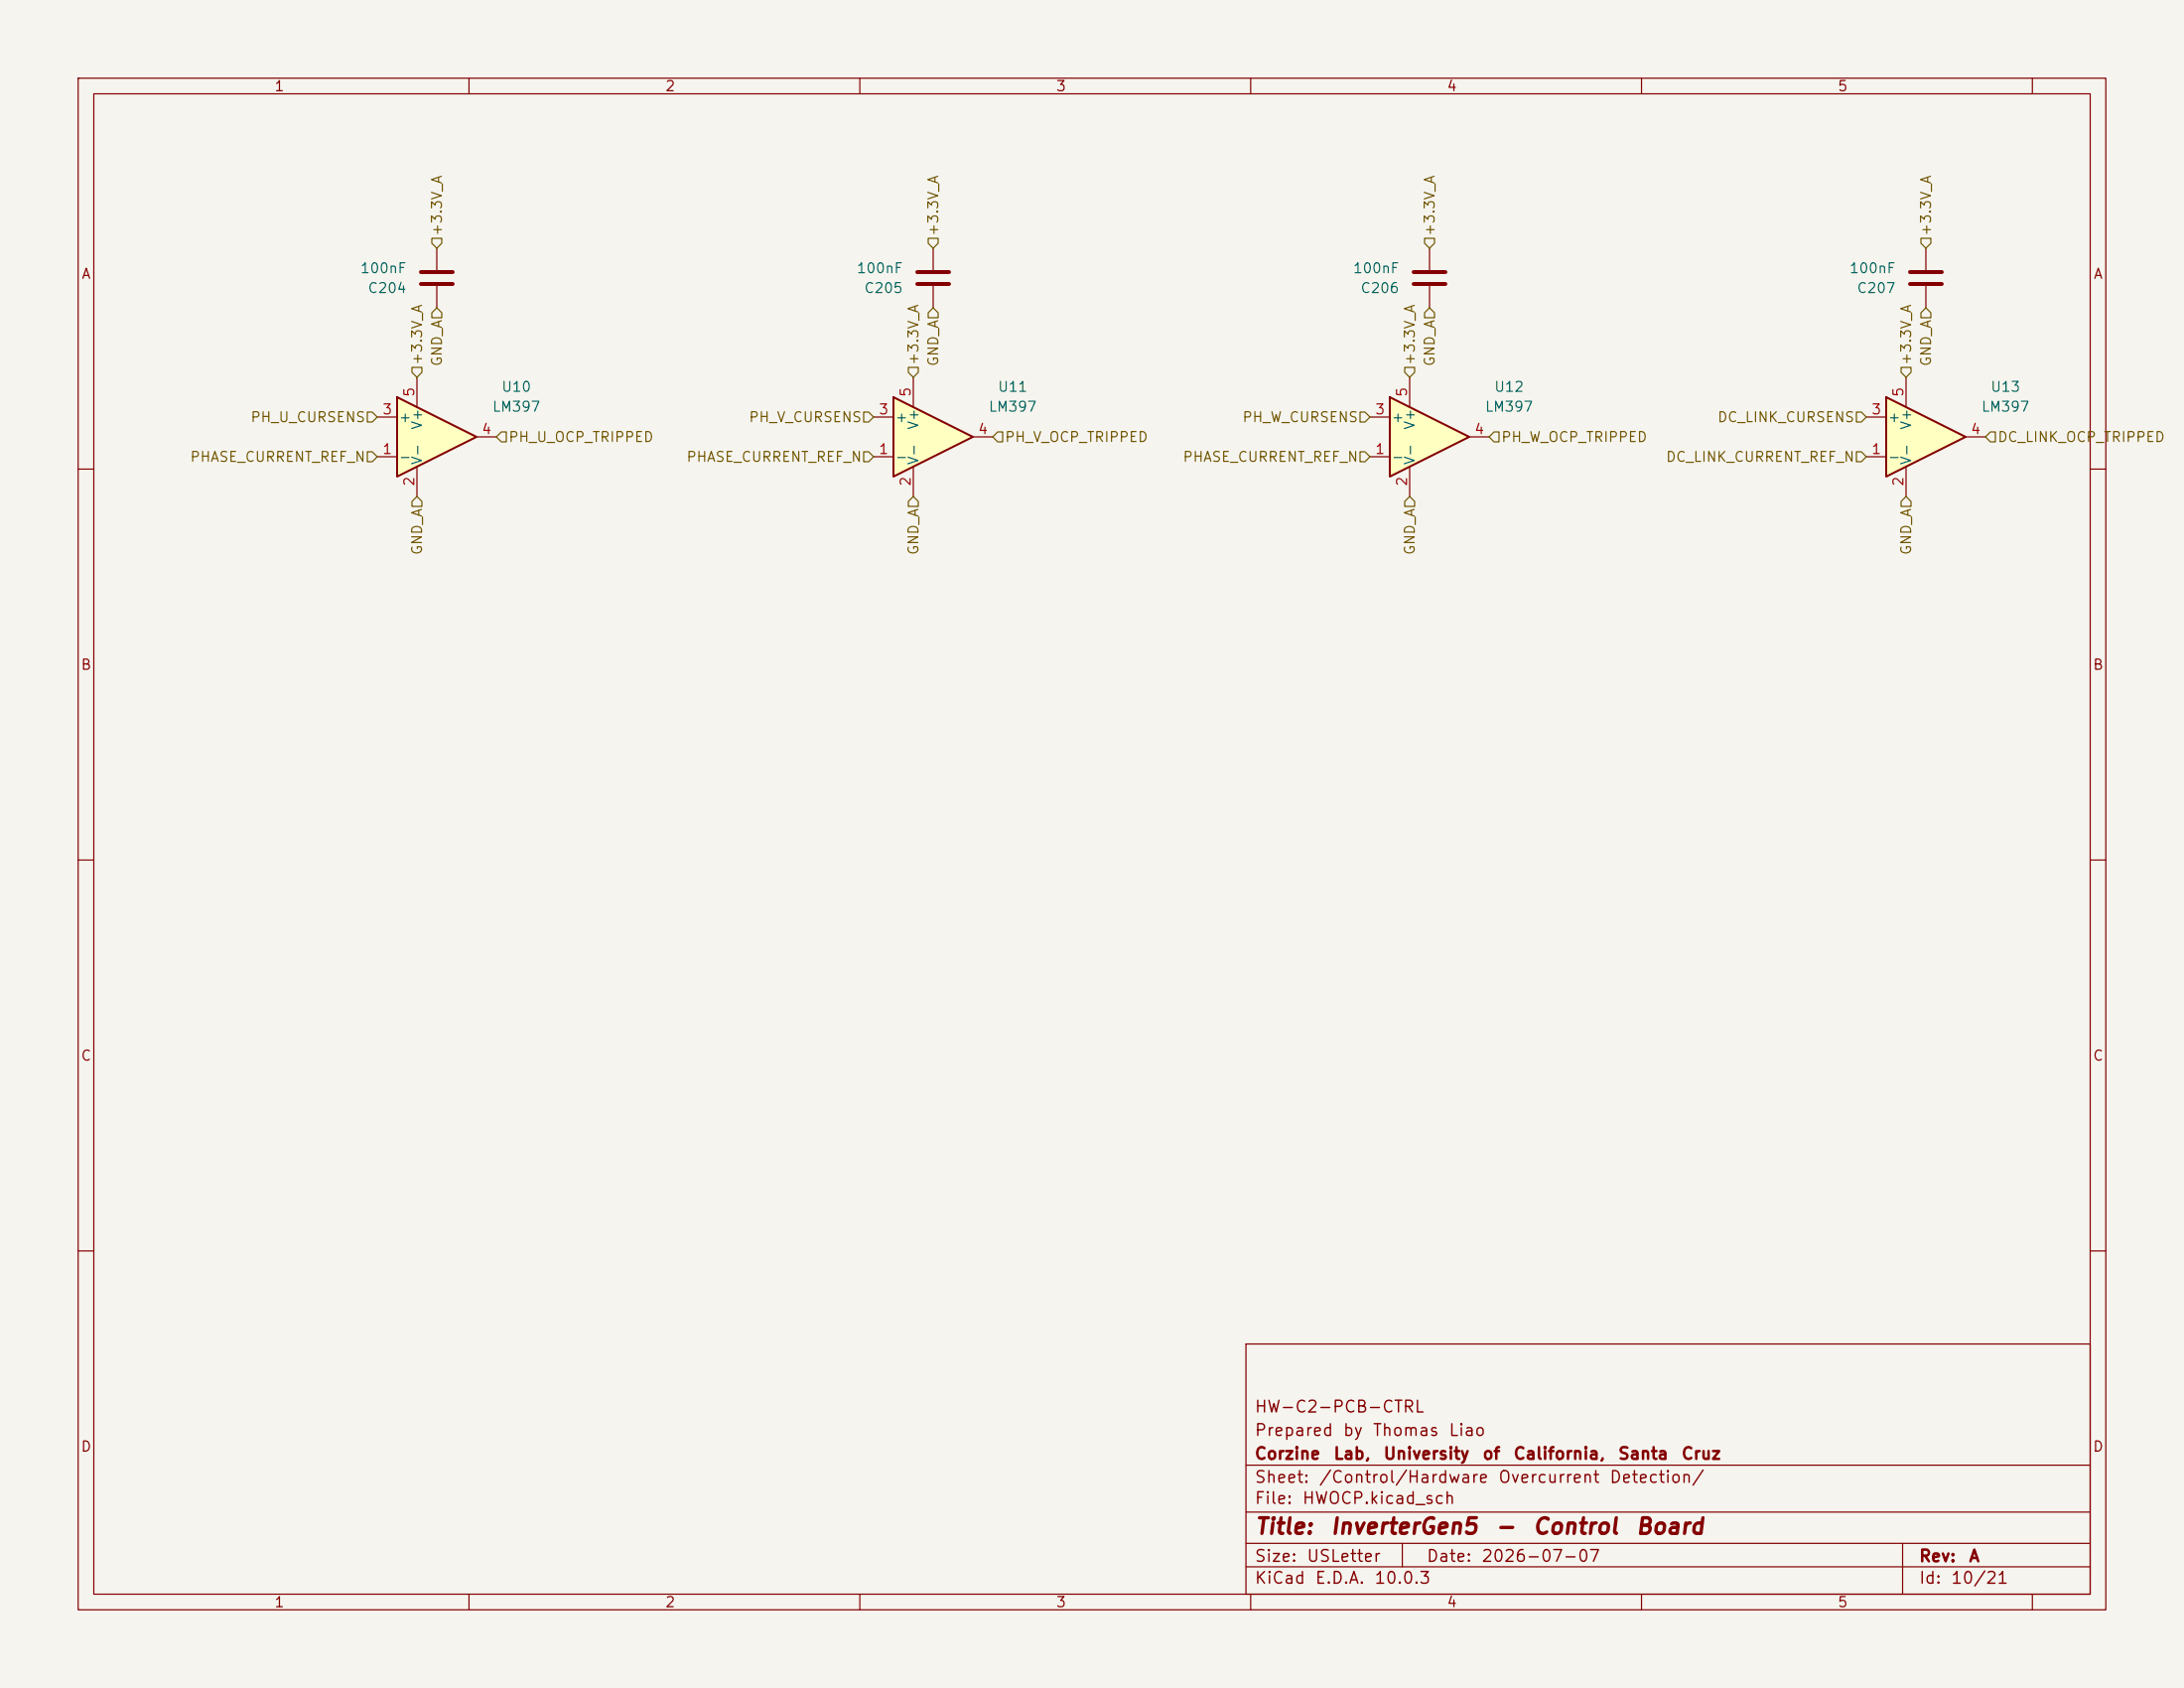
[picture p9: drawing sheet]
<svg xmlns="http://www.w3.org/2000/svg" width="279mm" height="216mm" viewBox="0 0 279 216" stroke-linecap="round" stroke-linejoin="round" font-family="sans-serif">
<path d="M0 0h279.4v215.9h-279.4z" fill="#f5f4ef" stroke="#f5f4ef" stroke-width=".13"/>
<g fill="none" stroke="#840000" stroke-width=".15">
<path d="M10 10h259.4v195.9h-259.4zM12 12h255.4v191.9h-255.4zM60 10v2M110 10v2M160 10v2M210 10v2M260 10v2M182.9 31.8v2.7M182.9 36.6v2.8M10 60h2M267.4 60h2M10 110h2"/>
<path d="M267.4 110h2M10 160h2M159.4 171.9h108v32h-108zM267.4 160h2M159.4 197.4h108M159.4 193.4h108M159.4 187.4h108M179.4 197.4v3M243.4 197.4v6.5M60 203.9v2M110 203.9v2M159.4 200.4h108"/>
<path d="M160 203.9v2M210 203.9v2M260 203.9v2"/>
</g>
<path d="M180.8 36.3h4.1M180.8 34.8h4.1" fill="none" stroke="#840000" stroke-width=".51"/>
<path d="M177.8 50.8l10.2 5.1-10.2 5.1z" fill="#ffffc2"/>
<path d="M177.8 50.8l10.2 5.1-10.2 5.1z" fill="none" stroke="#840000" stroke-width=".25"/>
<path d="M55.9 31.8v2.7M55.9 36.6v2.8M246.4 31.8v2.7M246.4 36.6v2.8M175.3 58.4h2.5M175.3 53.3h2.5M180.3 48.3v3.8M180.3 59.7v3.8M188 55.9h2.5" fill="none" stroke="#840000" stroke-width=".15"/>
<path d="M53.8 36.3h4.1M53.8 34.8h4.1M244.3 36.3h4.1M244.3 34.8h4.1" fill="none" stroke="#840000" stroke-width=".51"/>
<path d="M241.3 50.8l10.2 5.1-10.2 5.1z" fill="#ffffc2"/>
<path d="M241.3 50.8l10.2 5.1-10.2 5.1z" fill="none" stroke="#840000" stroke-width=".25"/>
<path d="M238.8 58.4h2.5M238.8 53.3h2.5M243.8 48.3v3.8M243.8 59.7v3.8M251.5 55.9h2.5" fill="none" stroke="#840000" stroke-width=".15"/>
<path d="M50.8 50.8l10.2 5.1-10.2 5.1z" fill="#ffffc2"/>
<path d="M50.8 50.8l10.2 5.1-10.2 5.1z" fill="none" stroke="#840000" stroke-width=".25"/>
<path d="M48.3 58.4h2.5M48.3 53.3h2.5M53.3 48.3v3.8M53.3 59.7v3.8M61 55.9h2.5" fill="none" stroke="#840000" stroke-width=".15"/>
<path d="M114.3 50.8l10.2 5.1-10.2 5.1z" fill="#ffffc2"/>
<path d="M114.3 50.8l10.2 5.1-10.2 5.1z" fill="none" stroke="#840000" stroke-width=".25"/>
<path d="M119.4 31.8v2.7M119.4 36.6v2.8M111.8 58.4h2.5M111.8 53.3h2.5M116.8 48.3v3.8M116.8 59.7v3.8M124.5 55.9h2.5" fill="none" stroke="#840000" stroke-width=".15"/>
<path d="M117.3 36.3h4.1M117.3 34.8h4.1" fill="none" stroke="#840000" stroke-width=".51"/>
<g fill="none" stroke="#725600" stroke-width=".15">
<path d="M55.2 30.5h1.3v.6l-.6 .7-.7-.7zM55.9 39.4l.6 .6v.6h-1.3v-.6zM118.7 30.5h1.3v.6l-.6 .7-.7-.7zM119.4 39.4l.6 .6v.6h-1.3v-.6zM182.2 30.5h1.3v.6l-.6 .7-.7-.7zM182.9 39.4l.6 .6v.6h-1.3v-.6zM245.7 30.5h1.3v.6l-.6 .7-.7-.7zM246.4 39.4l.6 .6v.6h-1.3v-.6zM47 52.7h.6l.7 .6-.7 .7h-.6zM47 57.8h.6l.7 .6-.7 .7h-.6zM52.7 47h1.3v.6l-.7 .7-.6-.7zM64.1 55.2h.7v1.3h-.7l-.6-.6z"/>
<path d="M110.5 57.8h.6l.7 .6-.7 .7h-.6zM110.5 52.7h.6l.7 .6-.7 .7h-.6zM116.2 47h1.3v.6l-.7 .7-.6-.7zM127.6 55.2h.7v1.3h-.7l-.6-.6zM174 57.8h.6l.7 .6-.7 .7h-.6zM174 52.7h.6l.7 .6-.7 .7h-.6zM179.7 47h1.3v.6l-.7 .7-.6-.7zM191.1 55.2h.7v1.3h-.7l-.6-.6zM237.5 57.8h.6l.7 .6-.7 .7h-.6zM237.5 52.7h.6l.7 .6-.7 .7h-.6zM243.2 47h1.3v.6l-.7 .7-.6-.7zM254.6 55.2h.7v1.3h-.7l-.6-.6z"/>
<path d="M53.3 63.5l.7 .6v.7h-1.3v-.7zM116.8 63.5l.7 .6v.7h-1.3v-.7zM180.3 63.5l.7 .6v.7h-1.3v-.7zM243.8 63.5l.7 .6v.7h-1.3v-.7z"/>
</g>
<g font-size="2" fill="#840000">
<text x="160.4" y="196.7">Title:</text>
<text x="170.1" y="196.7">InverterGen5</text>
<text x="191.2" y="196.7">-</text>
<text x="196" y="196.7">Control</text>
<text x="209.1" y="196.7">Board</text>
</g>
<g font-size="1.5" fill="#840000">
<text x="160.4" y="184">Prepared</text>
<text x="160.4" y="181">HW-C2-PCB-CTRL</text>
<text x="171.7" y="184">by</text>
<text x="175.5" y="184">Thomas</text>
<text x="185.2" y="184">Liao</text>
<text x="160.4" y="190">Sheet:</text>
<text x="160.4" y="187">Corzine</text>
<text x="168.6" y="190">/Control/Hardware</text>
<text x="170.5" y="187">Lab,</text>
<text x="176.9" y="187">University</text>
<text x="189.6" y="187">of</text>
<text x="191.6" y="190">Overcurrent</text>
<text x="193.5" y="187">California,</text>
<text x="205.8" y="190">Detection/</text>
<text x="206.9" y="187">Santa</text>
<text x="215" y="187">Cruz</text>
<text x="160.4" y="192.7">File:</text>
<text x="166.5" y="192.7">HWOCP.kicad_sch</text>
<text x="160.4" y="202.9">KiCad</text>
<text x="160.4" y="200.1">Size:</text>
<text x="167.1" y="200.1">USLetter</text>
<text x="168.1" y="202.9">E.D.A.</text>
<text x="175.7" y="202.9">10.0.3</text>
<text x="182.4" y="200.1">Date:</text>
<text x="189.4" y="200.1">2026-07-07</text>
<text x="245.4" y="200.1">Rev:</text>
<text x="245.4" y="202.9">Id:</text>
<text x="249.5" y="202.9">10/21</text>
<text x="251.8" y="200.1">A</text>
</g>
<g font-size="1.3" fill="#840000">
<text x="35" y="12">1</text>
<text x="85" y="12">2</text>
<text x="135" y="12">3</text>
<text x="185" y="12">4</text>
<text x="235" y="12">5</text>
<text x="10.3" y="36">A</text>
<text x="267.7" y="36">A</text>
<text x="10.3" y="86">B</text>
<text x="267.7" y="86">B</text>
<text x="10.3" y="136">C</text>
<text x="267.7" y="136">C</text>
<text x="10.3" y="186">D</text>
<text x="267.7" y="186">D</text>
<text x="35" y="205.9">1</text>
<text x="85" y="205.9">2</text>
<text x="135" y="205.9">3</text>
<text x="185" y="205.9">4</text>
<text x="235" y="205.9">5</text>
</g>
<g font-size="1.3" fill="#006464">
<text x="46" y="35.3">100nF</text>
<text x="109.5" y="35.3">100nF</text>
<text x="173" y="35.3">100nF</text>
<text x="236.5" y="35.3">100nF</text>
<text x="47" y="37.8">C204</text>
<text x="110.5" y="37.8">C205</text>
<text x="174" y="37.8">C206</text>
<text x="237.5" y="37.8">C207</text>
<text x="62.9" y="53">LM397</text>
<text x="64.1" y="50.4">U10</text>
<text x="126.4" y="53">LM397</text>
<text x="127.6" y="50.4">U11</text>
<text x="189.9" y="53">LM397</text>
<text x="191.1" y="50.4">U12</text>
<text x="253.4" y="53">LM397</text>
<text x="254.6" y="50.4">U13</text>
<text x="50.9" y="59.4">-</text>
<text x="50.9" y="54.3">+</text>
<text x="54.3" y="59.6" transform="rotate(-90 54.3 59.6)">V-</text>
<text x="54.3" y="55.1" transform="rotate(-90 54.3 55.1)">V+</text>
<text x="114.4" y="59.4">-</text>
<text x="114.4" y="54.3">+</text>
<text x="117.8" y="59.6" transform="rotate(-90 117.8 59.6)">V-</text>
<text x="117.8" y="55.1" transform="rotate(-90 117.8 55.1)">V+</text>
<text x="177.9" y="59.4">-</text>
<text x="177.9" y="54.3">+</text>
<text x="181.3" y="59.6" transform="rotate(-90 181.3 59.6)">V-</text>
<text x="181.3" y="55.1" transform="rotate(-90 181.3 55.1)">V+</text>
<text x="241.4" y="59.4">-</text>
<text x="241.4" y="54.3">+</text>
<text x="244.8" y="59.6" transform="rotate(-90 244.8 59.6)">V-</text>
<text x="244.8" y="55.1" transform="rotate(-90 244.8 55.1)">V+</text>
</g>
<g font-size="1.3" fill="#725600">
<text x="56.9" y="30.3" transform="rotate(-90 56.9 30.3)">+3.3V_A</text>
<text x="120.4" y="30.3" transform="rotate(-90 120.4 30.3)">+3.3V_A</text>
<text x="183.9" y="30.3" transform="rotate(-90 183.9 30.3)">+3.3V_A</text>
<text x="247.4" y="30.3" transform="rotate(-90 247.4 30.3)">+3.3V_A</text>
<text x="54.3" y="46.8" transform="rotate(-90 54.3 46.8)">+3.3V_A</text>
<text x="56.9" y="47" transform="rotate(-90 56.9 47)">GND_A</text>
<text x="117.8" y="46.8" transform="rotate(-90 117.8 46.8)">+3.3V_A</text>
<text x="120.4" y="47" transform="rotate(-90 120.4 47)">GND_A</text>
<text x="181.3" y="46.8" transform="rotate(-90 181.3 46.8)">+3.3V_A</text>
<text x="183.9" y="47" transform="rotate(-90 183.9 47)">GND_A</text>
<text x="244.8" y="46.8" transform="rotate(-90 244.8 46.8)">+3.3V_A</text>
<text x="247.4" y="47" transform="rotate(-90 247.4 47)">GND_A</text>
<text x="24.2" y="59.4">PHASE_CURRENT_REF_N</text>
<text x="32" y="54.3">PH_U_CURSENS</text>
<text x="65" y="56.9">PH_U_OCP_TRIPPED</text>
<text x="87.7" y="59.4">PHASE_CURRENT_REF_N</text>
<text x="95.7" y="54.3">PH_V_CURSENS</text>
<text x="128.5" y="56.9">PH_V_OCP_TRIPPED</text>
<text x="151.2" y="59.4">PHASE_CURRENT_REF_N</text>
<text x="158.8" y="54.3">PH_W_CURSENS</text>
<text x="192" y="56.9">PH_W_OCP_TRIPPED</text>
<text x="213" y="59.4">DC_LINK_CURRENT_REF_N</text>
<text x="219.6" y="54.3">DC_LINK_CURSENS</text>
<text x="255.5" y="56.9">DC_LINK_OCP_TRIPPED</text>
<text x="54.3" y="71.1" transform="rotate(-90 54.3 71.1)">GND_A</text>
<text x="117.8" y="71.1" transform="rotate(-90 117.8 71.1)">GND_A</text>
<text x="181.3" y="71.1" transform="rotate(-90 181.3 71.1)">GND_A</text>
<text x="244.8" y="71.1" transform="rotate(-90 244.8 71.1)">GND_A</text>
</g>
<g font-size="1.3" fill="#a90000">
<text x="48.8" y="53.3">3</text>
<text x="53.3" y="50.9" transform="rotate(-90 53.3 50.9)">5</text>
<text x="112.3" y="53.3">3</text>
<text x="116.8" y="50.9" transform="rotate(-90 116.8 50.9)">5</text>
<text x="175.8" y="53.3">3</text>
<text x="180.3" y="50.9" transform="rotate(-90 180.3 50.9)">5</text>
<text x="239.3" y="53.3">3</text>
<text x="243.8" y="50.9" transform="rotate(-90 243.8 50.9)">5</text>
<text x="48.8" y="58.4">1</text>
<text x="61.5" y="55.9">4</text>
<text x="112.3" y="58.4">1</text>
<text x="125" y="55.9">4</text>
<text x="175.8" y="58.4">1</text>
<text x="188.5" y="55.9">4</text>
<text x="239.3" y="58.4">1</text>
<text x="252" y="55.9">4</text>
<text x="53.3" y="62.3" transform="rotate(-90 53.3 62.3)">2</text>
<text x="116.8" y="62.3" transform="rotate(-90 116.8 62.3)">2</text>
<text x="180.3" y="62.3" transform="rotate(-90 180.3 62.3)">2</text>
<text x="243.8" y="62.3" transform="rotate(-90 243.8 62.3)">2</text>
</g>
</svg>
